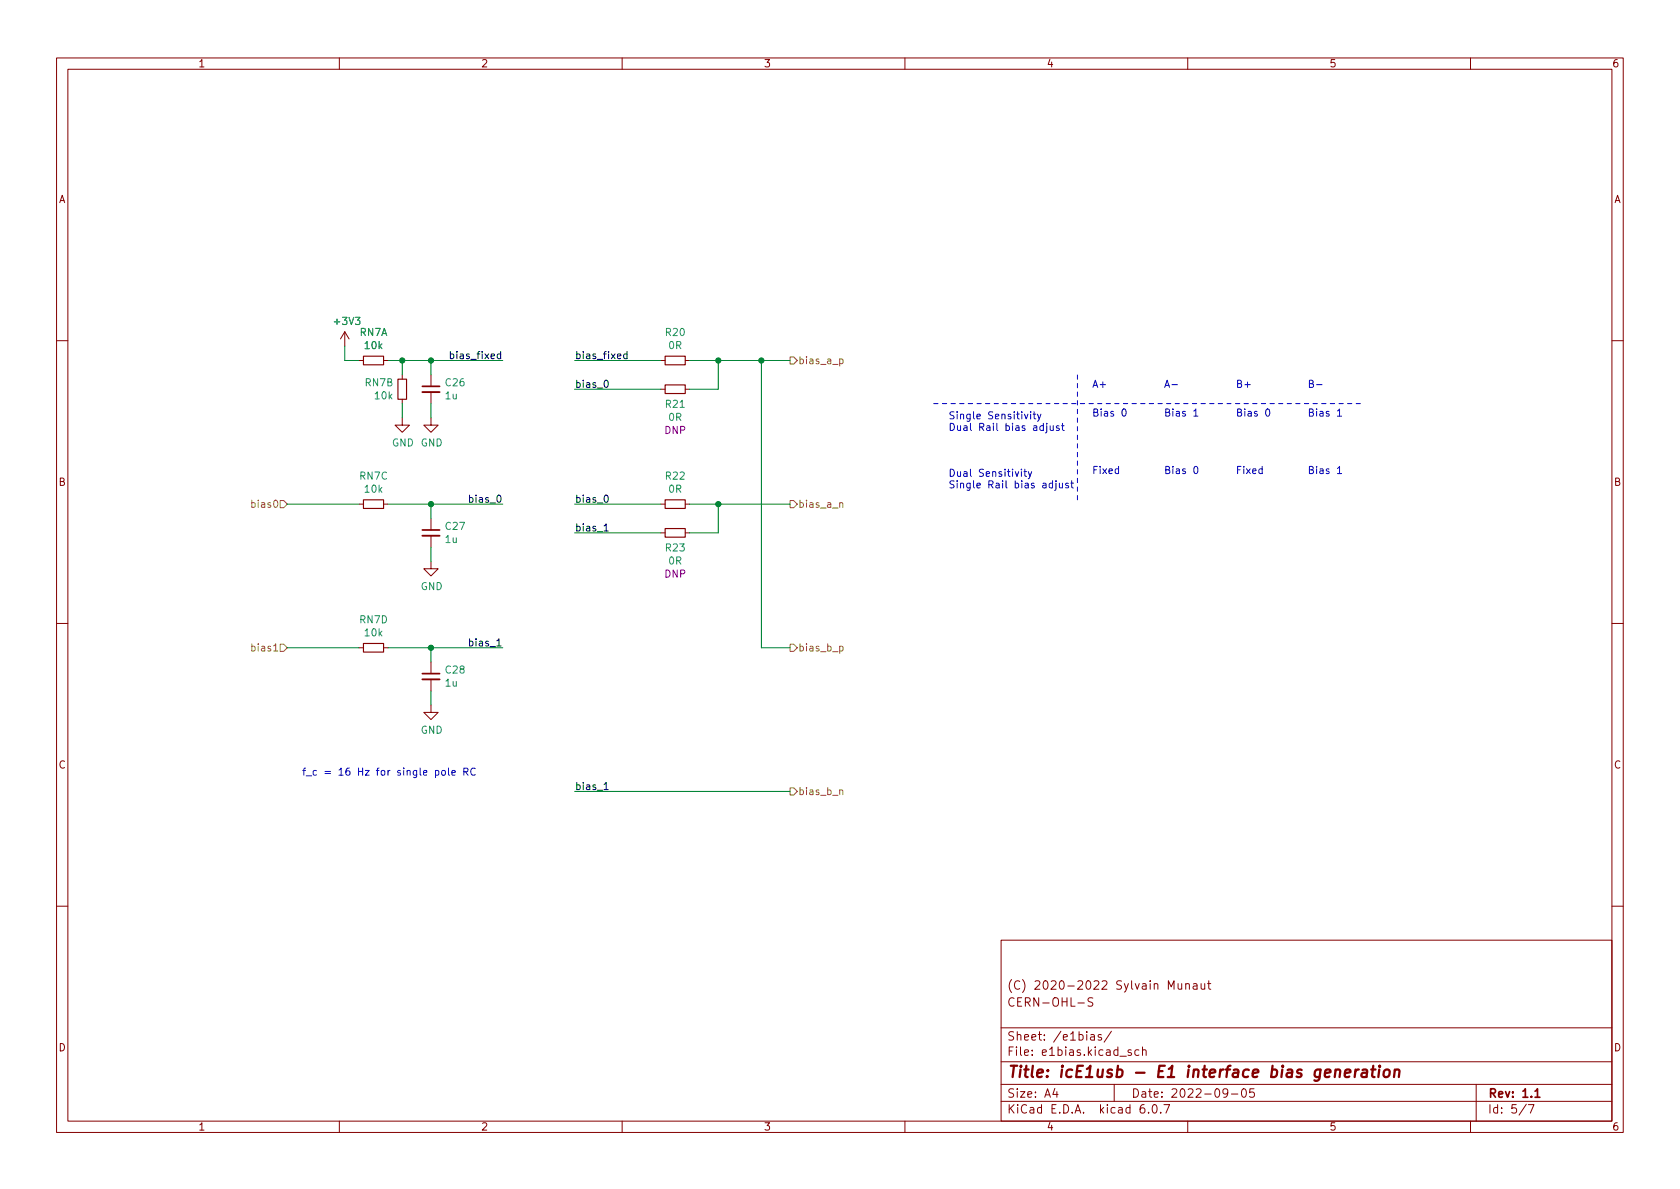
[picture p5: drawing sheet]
(kicad_sch (version 20211123) (generator eeschema)

 (paper "A4")

 (title_block
  (title "icE1usb - E1 interface bias generation")
  (date "2022-09-05")
  (rev "1.1")
  (comment 1 "CERN-OHL-S")
  (comment 2 "(C) 2020-2022 Sylvain Munaut"))

 (lib_symbols
  (symbol "Device:C_Small" (pin_numbers hide) (pin_names (offset 0.254) hide) (in_bom yes) (on_board yes)
   (property "Reference" "C" (id 0) (at 0.254 1.778 0) (effects (font (size 1.27 1.27)) (justify left)))
   (property "Value" "C_Small" (id 1) (at 0.254 -2.032 0) (effects (font (size 1.27 1.27)) (justify left)))
   (property "Footprint" "" (id 2) (at 0 0 0) (effects (font (size 1.27 1.27)) hide))
   (property "Datasheet" "~" (id 3) (at 0 0 0) (effects (font (size 1.27 1.27)) hide))
   (symbol "C_Small_0_1"
    (polyline (pts (xy -1.524 -0.508) (xy 1.524 -0.508)) (stroke (width 0.3302) (type default) (color 0 0 0 0)) (fill (type none)))
    (polyline (pts (xy -1.524 0.508) (xy 1.524 0.508)) (stroke (width 0.3048) (type default) (color 0 0 0 0)) (fill (type none))))
   (symbol "C_Small_1_1"
    (pin passive line (at 0 2.54 270) (length 2.032) (name "~" (effects (font (size 1.27 1.27)))) (number "1" (effects (font (size 1.27 1.27)))))
    (pin passive line (at 0 -2.54 90) (length 2.032) (name "~" (effects (font (size 1.27 1.27)))) (number "2" (effects (font (size 1.27 1.27)))))))
  (symbol "Device:R_Small" (pin_numbers hide) (pin_names (offset 0.254) hide) (in_bom yes) (on_board yes)
   (property "Reference" "R" (id 0) (at 0.762 0.508 0) (effects (font (size 1.27 1.27)) (justify left)))
   (property "Value" "R_Small" (id 1) (at 0.762 -1.016 0) (effects (font (size 1.27 1.27)) (justify left)))
   (property "Footprint" "" (id 2) (at 0 0 0) (effects (font (size 1.27 1.27)) hide))
   (property "Datasheet" "~" (id 3) (at 0 0 0) (effects (font (size 1.27 1.27)) hide))
   (symbol "R_Small_0_1"
    (rectangle (start -0.762 1.778) (end 0.762 -1.778) (stroke (width 0.2032) (type default) (color 0 0 0 0)) (fill (type none))))
   (symbol "R_Small_1_1"
    (pin passive line (at 0 2.54 270) (length 0.762) (name "~" (effects (font (size 1.27 1.27)))) (number "1" (effects (font (size 1.27 1.27)))))
    (pin passive line (at 0 -2.54 90) (length 0.762) (name "~" (effects (font (size 1.27 1.27)))) (number "2" (effects (font (size 1.27 1.27)))))))
  (symbol "power:+3V3" (power) (pin_names (offset 0)) (in_bom yes) (on_board yes)
   (property "Reference" "#PWR" (id 0) (at 0 -3.81 0) (effects (font (size 1.27 1.27)) hide))
   (property "Value" "+3V3" (id 1) (at 0 3.556 0) (effects (font (size 1.27 1.27))))
   (property "Footprint" "" (id 2) (at 0 0 0) (effects (font (size 1.27 1.27)) hide))
   (property "Datasheet" "" (id 3) (at 0 0 0) (effects (font (size 1.27 1.27)) hide))
   (symbol "+3V3_0_1"
    (polyline (pts (xy -0.762 1.27) (xy 0 2.54)) (stroke (width 0) (type default) (color 0 0 0 0)) (fill (type none)))
    (polyline (pts (xy 0 0) (xy 0 2.54)) (stroke (width 0) (type default) (color 0 0 0 0)) (fill (type none)))
    (polyline (pts (xy 0 2.54) (xy 0.762 1.27)) (stroke (width 0) (type default) (color 0 0 0 0)) (fill (type none))))
   (symbol "+3V3_1_1"
    (pin power_in line (at 0 0 90) (length 0) hide (name "+3V3" (effects (font (size 1.27 1.27)))) (number "1" (effects (font (size 1.27 1.27)))))))
  (symbol "power:GND" (power) (pin_names (offset 0)) (in_bom yes) (on_board yes)
   (property "Reference" "#PWR" (id 0) (at 0 -6.35 0) (effects (font (size 1.27 1.27)) hide))
   (property "Value" "GND" (id 1) (at 0 -3.81 0) (effects (font (size 1.27 1.27))))
   (property "Footprint" "" (id 2) (at 0 0 0) (effects (font (size 1.27 1.27)) hide))
   (property "Datasheet" "" (id 3) (at 0 0 0) (effects (font (size 1.27 1.27)) hide))
   (symbol "GND_0_1"
    (polyline (pts (xy 0 0) (xy 0 -1.27) (xy 1.27 -1.27) (xy 0 -2.54) (xy -1.27 -1.27) (xy 0 -1.27)) (stroke (width 0) (type default) (color 0 0 0 0)) (fill (type none))))
   (symbol "GND_1_1"
    (pin power_in line (at 0 0 270) (length 0) hide (name "GND" (effects (font (size 1.27 1.27)))) (number "1" (effects (font (size 1.27 1.27)))))))
  (symbol "s47-passive:R_Pack04_Split" (pin_numbers hide) (pin_names (offset 0.254) hide) (in_bom yes) (on_board yes)
   (property "Reference" "RN" (id 0) (at 0.762 0.508 0) (effects (font (size 1.27 1.27)) (justify left)))
   (property "Value" "s47-passive_R_Pack04_Split" (id 1) (at 0.762 -1.016 0) (effects (font (size 1.27 1.27)) (justify left)))
   (property "Footprint" "" (id 2) (at 0 0 0) (effects (font (size 1.524 1.524))))
   (property "Datasheet" "" (id 3) (at 0 0 0) (effects (font (size 1.524 1.524))))
   (symbol "R_Pack04_Split_0_1"
    (rectangle (start -0.762 1.778) (end 0.762 -1.778) (stroke (width 0.2032) (type default) (color 0 0 0 0)) (fill (type none))))
   (symbol "R_Pack04_Split_1_1"
    (pin passive line (at 0 2.54 270) (length 0.762) (name "~" (effects (font (size 1.016 1.016)))) (number "1" (effects (font (size 1.016 1.016)))))
    (pin passive line (at 0 -2.54 90) (length 0.762) (name "~" (effects (font (size 1.016 1.016)))) (number "8" (effects (font (size 1.016 1.016))))))
   (symbol "R_Pack04_Split_2_1"
    (pin passive line (at 0 2.54 270) (length 0.762) (name "~" (effects (font (size 1.016 1.016)))) (number "2" (effects (font (size 1.016 1.016)))))
    (pin passive line (at 0 -2.54 90) (length 0.762) (name "~" (effects (font (size 1.016 1.016)))) (number "7" (effects (font (size 1.016 1.016))))))
   (symbol "R_Pack04_Split_3_1"
    (pin passive line (at 0 2.54 270) (length 0.762) (name "~" (effects (font (size 1.016 1.016)))) (number "3" (effects (font (size 1.016 1.016)))))
    (pin passive line (at 0 -2.54 90) (length 0.762) (name "~" (effects (font (size 1.016 1.016)))) (number "6" (effects (font (size 1.016 1.016))))))
   (symbol "R_Pack04_Split_4_1"
    (pin passive line (at 0 2.54 270) (length 0.762) (name "~" (effects (font (size 1.016 1.016)))) (number "4" (effects (font (size 1.016 1.016)))))
    (pin passive line (at 0 -2.54 90) (length 0.762) (name "~" (effects (font (size 1.016 1.016)))) (number "5" (effects (font (size 1.016 1.016))))))))

 (junction (at 127 63.5) (diameter 0) (color 0 0 0 0))
 (junction (at 134.62 63.5) (diameter 0) (color 0 0 0 0))
 (junction (at 76.2 114.3) (diameter 0) (color 0 0 0 0))
 (junction (at 127 88.9) (diameter 0) (color 0 0 0 0))
 (junction (at 71.12 63.5) (diameter 0) (color 0 0 0 0))
 (junction (at 76.2 88.9) (diameter 0) (color 0 0 0 0))
 (junction (at 76.2 63.5) (diameter 0) (color 0 0 0 0))

 (wire (pts (xy 76.2 88.9) (xy 76.2 91.44)) (stroke (width 0) (type default) (color 0 0 0 0)))
 (wire (pts (xy 139.7 139.7) (xy 101.6 139.7)) (stroke (width 0) (type default) (color 0 0 0 0)))
 (wire (pts (xy 76.2 63.5) (xy 76.2 66.04)) (stroke (width 0) (type default) (color 0 0 0 0)))
 (wire (pts (xy 71.12 63.5) (xy 76.2 63.5)) (stroke (width 0) (type default) (color 0 0 0 0)))
 (wire (pts (xy 134.62 114.3) (xy 139.7 114.3)) (stroke (width 0) (type default) (color 0 0 0 0)))
 (wire (pts (xy 68.58 63.5) (xy 71.12 63.5)) (stroke (width 0) (type default) (color 0 0 0 0)))
 (wire (pts (xy 127 93.98) (xy 127 88.9)) (stroke (width 0) (type default) (color 0 0 0 0)))
 (wire (pts (xy 76.2 121.92) (xy 76.2 124.46)) (stroke (width 0) (type default) (color 0 0 0 0)))
 (polyline (pts (xy 190.5 66.04) (xy 190.5 88.9)) (stroke (width 0) (type default) (color 0 0 0 0)))

 (wire (pts (xy 68.58 114.3) (xy 76.2 114.3)) (stroke (width 0) (type default) (color 0 0 0 0)))
 (wire (pts (xy 116.84 63.5) (xy 101.6 63.5)) (stroke (width 0) (type default) (color 0 0 0 0)))
 (wire (pts (xy 50.8 88.9) (xy 63.5 88.9)) (stroke (width 0) (type default) (color 0 0 0 0)))
 (wire (pts (xy 127 63.5) (xy 121.92 63.5)) (stroke (width 0) (type default) (color 0 0 0 0)))
 (wire (pts (xy 127 88.9) (xy 139.7 88.9)) (stroke (width 0) (type default) (color 0 0 0 0)))
 (wire (pts (xy 127 68.58) (xy 127 63.5)) (stroke (width 0) (type default) (color 0 0 0 0)))
 (wire (pts (xy 76.2 71.12) (xy 76.2 73.66)) (stroke (width 0) (type default) (color 0 0 0 0)))
 (wire (pts (xy 116.84 68.58) (xy 101.6 68.58)) (stroke (width 0) (type default) (color 0 0 0 0)))
 (wire (pts (xy 121.92 88.9) (xy 127 88.9)) (stroke (width 0) (type default) (color 0 0 0 0)))
 (wire (pts (xy 68.58 88.9) (xy 76.2 88.9)) (stroke (width 0) (type default) (color 0 0 0 0)))
 (wire (pts (xy 71.12 63.5) (xy 71.12 66.04)) (stroke (width 0) (type default) (color 0 0 0 0)))
 (wire (pts (xy 60.96 60.96) (xy 60.96 63.5)) (stroke (width 0) (type default) (color 0 0 0 0)))
 (wire (pts (xy 76.2 96.52) (xy 76.2 99.06)) (stroke (width 0) (type default) (color 0 0 0 0)))
 (wire (pts (xy 71.12 71.12) (xy 71.12 73.66)) (stroke (width 0) (type default) (color 0 0 0 0)))
 (wire (pts (xy 116.84 88.9) (xy 101.6 88.9)) (stroke (width 0) (type default) (color 0 0 0 0)))
 (wire (pts (xy 63.5 114.3) (xy 50.8 114.3)) (stroke (width 0) (type default) (color 0 0 0 0)))
 (polyline (pts (xy 165.1 71.12) (xy 241.3 71.12)) (stroke (width 0) (type default) (color 0 0 0 0)))

 (wire (pts (xy 76.2 63.5) (xy 88.9 63.5)) (stroke (width 0) (type default) (color 0 0 0 0)))
 (wire (pts (xy 134.62 63.5) (xy 134.62 114.3)) (stroke (width 0) (type default) (color 0 0 0 0)))
 (wire (pts (xy 60.96 63.5) (xy 63.5 63.5)) (stroke (width 0) (type default) (color 0 0 0 0)))
 (wire (pts (xy 127 63.5) (xy 134.62 63.5)) (stroke (width 0) (type default) (color 0 0 0 0)))
 (wire (pts (xy 121.92 93.98) (xy 127 93.98)) (stroke (width 0) (type default) (color 0 0 0 0)))
 (wire (pts (xy 116.84 93.98) (xy 101.6 93.98)) (stroke (width 0) (type default) (color 0 0 0 0)))
 (wire (pts (xy 76.2 88.9) (xy 88.9 88.9)) (stroke (width 0) (type default) (color 0 0 0 0)))
 (wire (pts (xy 134.62 63.5) (xy 139.7 63.5)) (stroke (width 0) (type default) (color 0 0 0 0)))
 (wire (pts (xy 76.2 114.3) (xy 76.2 116.84)) (stroke (width 0) (type default) (color 0 0 0 0)))
 (wire (pts (xy 76.2 114.3) (xy 88.9 114.3)) (stroke (width 0) (type default) (color 0 0 0 0)))
 (wire (pts (xy 121.92 68.58) (xy 127 68.58)) (stroke (width 0) (type default) (color 0 0 0 0)))

 (text "B+" (at 218.44 68.58 0) (effects (font (size 1.27 1.27)) (justify left bottom)))
 (text "Fixed" (at 218.44 83.82 0) (effects (font (size 1.27 1.27)) (justify left bottom)))
 (text "Single Sensitivity\nDual Rail bias adjust" (at 167.64 76.2 0) (effects (font (size 1.27 1.27)) (justify left bottom)))
 (text "B-" (at 231.14 68.58 0) (effects (font (size 1.27 1.27)) (justify left bottom)))
 (text "Bias 1" (at 231.14 73.66 0) (effects (font (size 1.27 1.27)) (justify left bottom)))
 (text "A+" (at 193.04 68.58 0) (effects (font (size 1.27 1.27)) (justify left bottom)))
 (text "Bias 0" (at 218.44 73.66 0) (effects (font (size 1.27 1.27)) (justify left bottom)))
 (text "Bias 1" (at 231.14 83.82 0) (effects (font (size 1.27 1.27)) (justify left bottom)))
 (text "Fixed" (at 193.04 83.82 0) (effects (font (size 1.27 1.27)) (justify left bottom)))
 (text "Bias 0" (at 193.04 73.66 0) (effects (font (size 1.27 1.27)) (justify left bottom)))
 (text "A-" (at 205.74 68.58 0) (effects (font (size 1.27 1.27)) (justify left bottom)))
 (text "Bias 0" (at 205.74 83.82 0) (effects (font (size 1.27 1.27)) (justify left bottom)))
 (text "f_c = 16 Hz for single pole RC" (at 53.34 137.16 0) (effects (font (size 1.27 1.27)) (justify left bottom)))
 (text "Bias 1" (at 205.74 73.66 0) (effects (font (size 1.27 1.27)) (justify left bottom)))
 (text "Dual Sensitivity\nSingle Rail bias adjust" (at 167.64 86.36 0) (effects (font (size 1.27 1.27)) (justify left bottom)))

 (label "bias_1" (at 101.6 93.98 0) (effects (font (size 1.27 1.27)) (justify left bottom)))
 (label "bias_fixed" (at 101.6 63.5 0) (effects (font (size 1.27 1.27)) (justify left bottom)))
 (label "bias_1" (at 88.9 114.3 180) (effects (font (size 1.27 1.27)) (justify right bottom)))
 (label "bias_1" (at 101.6 139.7 0) (effects (font (size 1.27 1.27)) (justify left bottom)))
 (label "bias_0" (at 101.6 68.58 0) (effects (font (size 1.27 1.27)) (justify left bottom)))
 (label "bias_0" (at 88.9 88.9 180) (effects (font (size 1.27 1.27)) (justify right bottom)))
 (label "bias_0" (at 101.6 88.9 0) (effects (font (size 1.27 1.27)) (justify left bottom)))
 (label "bias_fixed" (at 88.9 63.5 180) (effects (font (size 1.27 1.27)) (justify right bottom)))

 (hierarchical_label "bias0" (shape input) (at 50.8 88.9 180) (effects (font (size 1.27 1.27)) (justify right)))
 (hierarchical_label "bias_b_p" (shape output) (at 139.7 114.3 0) (effects (font (size 1.27 1.27)) (justify left)))
 (hierarchical_label "bias_a_n" (shape output) (at 139.7 88.9 0) (effects (font (size 1.27 1.27)) (justify left)))
 (hierarchical_label "bias_a_p" (shape output) (at 139.7 63.5 0) (effects (font (size 1.27 1.27)) (justify left)))
 (hierarchical_label "bias_b_n" (shape output) (at 139.7 139.7 0) (effects (font (size 1.27 1.27)) (justify left)))
 (hierarchical_label "bias1" (shape input) (at 50.8 114.3 180) (effects (font (size 1.27 1.27)) (justify right)))

 (symbol (lib_id "Device:R_Small") (at 119.38 63.5 270) (unit 1) (in_bom yes) (on_board yes)
  (property "Reference" "R20" (id 0) (at 119.38 58.5216 90))
  (property "Value" "0R" (id 1) (at 119.38 60.833 90))
  (property "Footprint" "Resistor_SMD:R_0603_1608Metric" (id 2) (at 119.38 63.5 0) (effects (font (size 1.27 1.27)) hide))
  (property "Datasheet" "~" (id 3) (at 119.38 63.5 0) (effects (font (size 1.27 1.27)) hide)) (pin "1") (pin "2"))

 (symbol (lib_id "Device:C_Small") (at 76.2 93.98 0) (unit 1) (in_bom yes) (on_board yes)
  (property "Reference" "C27" (id 0) (at 78.5368 92.8116 0) (effects (font (size 1.27 1.27)) (justify left)))
  (property "Value" "1u" (id 1) (at 78.5368 95.123 0) (effects (font (size 1.27 1.27)) (justify left)))
  (property "Footprint" "Capacitor_SMD:C_0603_1608Metric" (id 2) (at 76.2 93.98 0) (effects (font (size 1.27 1.27)) hide))
  (property "Datasheet" "~" (id 3) (at 76.2 93.98 0) (effects (font (size 1.27 1.27)) hide)) (pin "1") (pin "2"))

 (symbol (lib_id "Device:C_Small") (at 76.2 119.38 0) (unit 1) (in_bom yes) (on_board yes)
  (property "Reference" "C28" (id 0) (at 78.5368 118.2116 0) (effects (font (size 1.27 1.27)) (justify left)))
  (property "Value" "1u" (id 1) (at 78.5368 120.523 0) (effects (font (size 1.27 1.27)) (justify left)))
  (property "Footprint" "Capacitor_SMD:C_0603_1608Metric" (id 2) (at 76.2 119.38 0) (effects (font (size 1.27 1.27)) hide))
  (property "Datasheet" "~" (id 3) (at 76.2 119.38 0) (effects (font (size 1.27 1.27)) hide)) (pin "1") (pin "2"))

 (symbol (lib_id "power:GND") (at 76.2 99.06 0) (unit 1) (in_bom yes) (on_board yes)
  (property "Reference" "#PWR057" (id 0) (at 76.2 105.41 0) (effects (font (size 1.27 1.27)) hide))
  (property "Value" "GND" (id 1) (at 76.327 103.4542 0))
  (property "Footprint" "" (id 2) (at 76.2 99.06 0) (effects (font (size 1.27 1.27)) hide))
  (property "Datasheet" "" (id 3) (at 76.2 99.06 0) (effects (font (size 1.27 1.27)) hide)) (pin "1"))

 (symbol (lib_id "power:GND") (at 76.2 124.46 0) (unit 1) (in_bom yes) (on_board yes)
  (property "Reference" "#PWR058" (id 0) (at 76.2 130.81 0) (effects (font (size 1.27 1.27)) hide))
  (property "Value" "GND" (id 1) (at 76.327 128.8542 0))
  (property "Footprint" "" (id 2) (at 76.2 124.46 0) (effects (font (size 1.27 1.27)) hide))
  (property "Datasheet" "" (id 3) (at 76.2 124.46 0) (effects (font (size 1.27 1.27)) hide)) (pin "1"))

 (symbol (lib_id "Device:C_Small") (at 76.2 68.58 0) (unit 1) (in_bom yes) (on_board yes)
  (property "Reference" "C26" (id 0) (at 78.5368 67.4116 0) (effects (font (size 1.27 1.27)) (justify left)))
  (property "Value" "1u" (id 1) (at 78.5368 69.723 0) (effects (font (size 1.27 1.27)) (justify left)))
  (property "Footprint" "Capacitor_SMD:C_0603_1608Metric" (id 2) (at 76.2 68.58 0) (effects (font (size 1.27 1.27)) hide))
  (property "Datasheet" "~" (id 3) (at 76.2 68.58 0) (effects (font (size 1.27 1.27)) hide)) (pin "1") (pin "2"))

 (symbol (lib_id "s47-passive:R_Pack04_Split") (at 66.04 63.5 270) (unit 1) (in_bom yes) (on_board yes)
  (property "Reference" "RN7" (id 0) (at 66.04 58.5216 90))
  (property "Value" "10k" (id 1) (at 66.04 60.833 90))
  (property "Footprint" "Resistor_SMD:R_Array_Convex_4x0603" (id 2) (at 66.04 63.5 0) (effects (font (size 1.524 1.524)) hide))
  (property "Datasheet" "" (id 3) (at 66.04 63.5 0) (effects (font (size 1.524 1.524)))) (pin "1") (pin "8") (pin "2") (pin "7") (pin "3") (pin "6") (pin "4") (pin "5"))

 (symbol (lib_id "s47-passive:R_Pack04_Split") (at 71.12 68.58 0) (unit 2) (in_bom yes) (on_board yes)
  (property "Reference" "RN7" (id 0) (at 69.6214 67.4116 0) (effects (font (size 1.27 1.27)) (justify right)))
  (property "Value" "10k" (id 1) (at 69.6214 69.723 0) (effects (font (size 1.27 1.27)) (justify right)))
  (property "Footprint" "Resistor_SMD:R_Array_Convex_4x0603" (id 2) (at 71.12 68.58 0) (effects (font (size 1.524 1.524)) hide))
  (property "Datasheet" "" (id 3) (at 71.12 68.58 0) (effects (font (size 1.524 1.524)))) (pin "1") (pin "8") (pin "2") (pin "7") (pin "3") (pin "6") (pin "4") (pin "5"))

 (symbol (lib_id "s47-passive:R_Pack04_Split") (at 66.04 114.3 270) (unit 4) (in_bom yes) (on_board yes)
  (property "Reference" "RN7" (id 0) (at 66.04 109.3216 90))
  (property "Value" "10k" (id 1) (at 66.04 111.633 90))
  (property "Footprint" "Resistor_SMD:R_Array_Convex_4x0603" (id 2) (at 66.04 114.3 0) (effects (font (size 1.524 1.524)) hide))
  (property "Datasheet" "" (id 3) (at 66.04 114.3 0) (effects (font (size 1.524 1.524)))) (pin "1") (pin "8") (pin "2") (pin "7") (pin "3") (pin "6") (pin "4") (pin "5"))

 (symbol (lib_id "s47-passive:R_Pack04_Split") (at 66.04 88.9 270) (unit 3) (in_bom yes) (on_board yes)
  (property "Reference" "RN7" (id 0) (at 66.04 83.9216 90))
  (property "Value" "10k" (id 1) (at 66.04 86.233 90))
  (property "Footprint" "Resistor_SMD:R_Array_Convex_4x0603" (id 2) (at 66.04 88.9 0) (effects (font (size 1.524 1.524)) hide))
  (property "Datasheet" "" (id 3) (at 66.04 88.9 0) (effects (font (size 1.524 1.524)))) (pin "1") (pin "8") (pin "2") (pin "7") (pin "3") (pin "6") (pin "4") (pin "5"))

 (symbol (lib_id "power:GND") (at 76.2 73.66 0) (unit 1) (in_bom yes) (on_board yes)
  (property "Reference" "#PWR056" (id 0) (at 76.2 80.01 0) (effects (font (size 1.27 1.27)) hide))
  (property "Value" "GND" (id 1) (at 76.327 78.0542 0))
  (property "Footprint" "" (id 2) (at 76.2 73.66 0) (effects (font (size 1.27 1.27)) hide))
  (property "Datasheet" "" (id 3) (at 76.2 73.66 0) (effects (font (size 1.27 1.27)) hide)) (pin "1"))

 (symbol (lib_id "power:GND") (at 71.12 73.66 0) (unit 1) (in_bom yes) (on_board yes)
  (property "Reference" "#PWR055" (id 0) (at 71.12 80.01 0) (effects (font (size 1.27 1.27)) hide))
  (property "Value" "GND" (id 1) (at 71.247 78.0542 0))
  (property "Footprint" "" (id 2) (at 71.12 73.66 0) (effects (font (size 1.27 1.27)) hide))
  (property "Datasheet" "" (id 3) (at 71.12 73.66 0) (effects (font (size 1.27 1.27)) hide)) (pin "1"))

 (symbol (lib_id "power:+3V3") (at 60.96 60.96 0) (unit 1) (in_bom yes) (on_board yes)
  (property "Reference" "#PWR054" (id 0) (at 60.96 64.77 0) (effects (font (size 1.27 1.27)) hide))
  (property "Value" "+3V3" (id 1) (at 61.341 56.5658 0))
  (property "Footprint" "" (id 2) (at 60.96 60.96 0) (effects (font (size 1.27 1.27)) hide))
  (property "Datasheet" "" (id 3) (at 60.96 60.96 0) (effects (font (size 1.27 1.27)) hide)) (pin "1"))

 (symbol (lib_id "Device:R_Small") (at 119.38 68.58 270) (unit 1) (in_bom yes) (on_board yes)
  (property "Reference" "R21" (id 0) (at 119.38 71.2216 90))
  (property "Value" "0R" (id 1) (at 119.38 73.533 90))
  (property "Footprint" "Resistor_SMD:R_0603_1608Metric" (id 2) (at 119.38 68.58 0) (effects (font (size 1.27 1.27)) hide))
  (property "Datasheet" "~" (id 3) (at 119.38 68.58 0) (effects (font (size 1.27 1.27)) hide))
  (property "DNP" "DNP" (id 4) (at 119.38 75.8444 90)) (pin "1") (pin "2"))

 (symbol (lib_id "Device:R_Small") (at 119.38 88.9 270) (unit 1) (in_bom yes) (on_board yes)
  (property "Reference" "R22" (id 0) (at 119.38 83.9216 90))
  (property "Value" "0R" (id 1) (at 119.38 86.233 90))
  (property "Footprint" "Resistor_SMD:R_0603_1608Metric" (id 2) (at 119.38 88.9 0) (effects (font (size 1.27 1.27)) hide))
  (property "Datasheet" "~" (id 3) (at 119.38 88.9 0) (effects (font (size 1.27 1.27)) hide)) (pin "1") (pin "2"))

 (symbol (lib_id "Device:R_Small") (at 119.38 93.98 270) (unit 1) (in_bom yes) (on_board yes)
  (property "Reference" "R23" (id 0) (at 119.38 96.6216 90))
  (property "Value" "0R" (id 1) (at 119.38 98.933 90))
  (property "Footprint" "Resistor_SMD:R_0603_1608Metric" (id 2) (at 119.38 93.98 0) (effects (font (size 1.27 1.27)) hide))
  (property "Datasheet" "~" (id 3) (at 119.38 93.98 0) (effects (font (size 1.27 1.27)) hide))
  (property "DNP" "DNP" (id 4) (at 119.38 101.2444 90)) (pin "1") (pin "2")))
